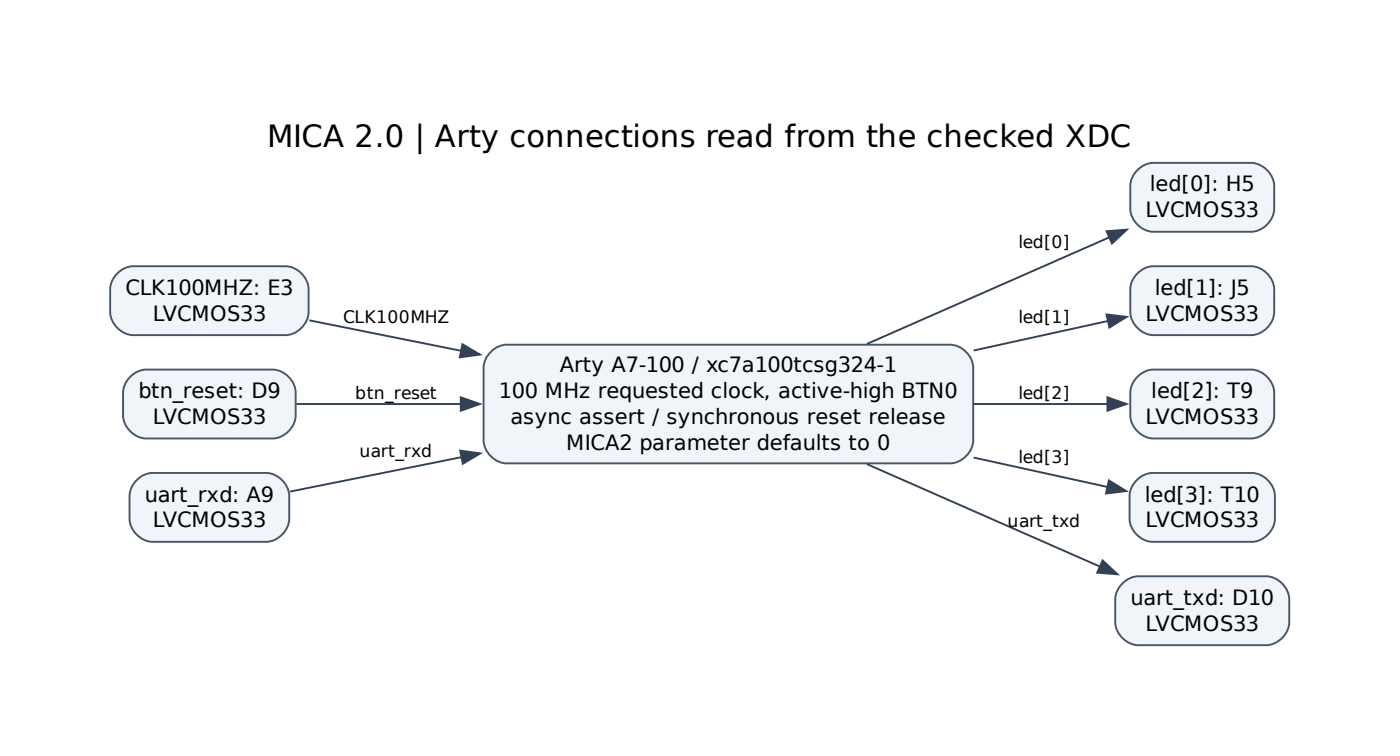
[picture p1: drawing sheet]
<svg xmlns="http://www.w3.org/2000/svg" width="258mm" height="139mm" viewBox="0 0 258 139" stroke-linecap="round" stroke-linejoin="round" font-family="sans-serif">
<g fill="#f1f5f9" stroke="#475569" stroke-width=".35">
<path d="M90.8 64.6a4.2 4.2 0 0 1 3-1.1h79.9a6.3 6.3 0 0 1 3.6 .7 4.7 4.7 0 0 1 2.2 4.7v11.1a4.6 4.6 0 0 1-4.6 5.4h-79.9a6.3 6.3 0 0 1-3.6-.6 4.7 4.7 0 0 1-2.2-4.8v-11.9a4.3 4.3 0 0 1 1.6-3.5z"/>
<path d="M209.6 31.6a4.6 4.6 0 0 1 4.3-1.6h15.7a4.7 4.7 0 0 1 5.4 5.1v2.5a4.7 4.7 0 0 1-5.4 5.1h-15.7a4.7 4.7 0 0 1-5.4-5.1v-3.1a4 4 0 0 1 1.1-2.9z"/>
</g>
<path d="M204.7 43.7l-44.8 19.7" fill="none" stroke="#334155" stroke-width=".35"/>
<path d="M204.1 42.6l3.7-.3-2.7 2.6z" fill="#334155" stroke="#334155" stroke-width=".35"/>
<path d="M209.6 50.7a4.6 4.6 0 0 1 4.3-1.6h15.7a4.7 4.7 0 0 1 5.4 5v2.6a4.7 4.7 0 0 1-5.4 5.1h-15.7a4.7 4.7 0 0 1-5.4-5.1v-3.2a4 4 0 0 1 1.1-2.8z" fill="#f1f5f9" stroke="#475569" stroke-width=".35"/>
<path d="M204.4 59.2l-24.8 5.4" fill="none" stroke="#334155" stroke-width=".35"/>
<path d="M204.1 58l3.7 .4-3.2 2z" fill="#334155" stroke="#334155" stroke-width=".35"/>
<path d="M209.6 69.7a4.6 4.6 0 0 1 4.3-1.6h15.7a4.7 4.7 0 0 1 5.4 5.1v2.5a4.7 4.7 0 0 1-5.4 5.1h-15.7a4.7 4.7 0 0 1-5.4-5.1v-3.1a4 4 0 0 1 1.1-2.9z" fill="#f1f5f9" stroke="#475569" stroke-width=".35"/>
<path d="M179.6 74.5h24.7" fill="none" stroke="#334155" stroke-width=".35"/>
<path d="M204.3 73.2l3.5 1.3-3.5 1.2z" fill="#334155" stroke="#334155" stroke-width=".35"/>
<path d="M209.4 88.8a4.6 4.6 0 0 1 4.4-1.6h16a4.7 4.7 0 0 1 5.4 5v2.6a4.7 4.7 0 0 1-5.4 5.1h-16a4.7 4.7 0 0 1-5.4-5.1v-3.2a4 4 0 0 1 1-2.8z" fill="#f1f5f9" stroke="#475569" stroke-width=".35"/>
<path d="M179.6 84.3l24.7 5.5" fill="none" stroke="#334155" stroke-width=".35"/>
<path d="M204.5 88.6l3.2 1.9-3.7 .5z" fill="#334155" stroke="#334155" stroke-width=".35"/>
<path d="M207.3 107.3a4.7 4.7 0 0 1 3.8-1.1h21.3a4.7 4.7 0 0 1 5.4 5.1v2.5a4.7 4.7 0 0 1-5.4 5.1h-21.3a4.7 4.7 0 0 1-5.4-5.1v-3.1a4.3 4.3 0 0 1 1.6-3.4z" fill="#f1f5f9" stroke="#475569" stroke-width=".35"/>
<path d="M159.9 85.5l43.1 19" fill="none" stroke="#334155" stroke-width=".35"/>
<path d="M203.4 103.3l2.7 2.5-3.7-.2z" fill="#334155" stroke="#334155" stroke-width=".35"/>
<path d="M21.9 50.1a4.7 4.7 0 0 1 3.9-1h25.7a4.7 4.7 0 0 1 5.4 5v2.6a4.7 4.7 0 0 1-5.4 5.1h-25.7a4.7 4.7 0 0 1-5.5-5.1v-3.2a4.3 4.3 0 0 1 1.6-3.4z" fill="#f1f5f9" stroke="#475569" stroke-width=".35"/>
<path d="M57.1 59l28.1 5.7" fill="none" stroke="#334155" stroke-width=".35"/>
<path d="M85.3 63.4l3.2 2-3.7 .5z" fill="#334155" stroke="#334155" stroke-width=".35"/>
<path d="M23.8 69.7a4.6 4.6 0 0 1 4.3-1.6h21.1a4.7 4.7 0 0 1 5.3 5.1v2.5a4.7 4.7 0 0 1-5.3 5.1h-21.1a4.7 4.7 0 0 1-5.4-5.1v-3.1a4 4 0 0 1 1.1-2.9z" fill="#f1f5f9" stroke="#475569" stroke-width=".35"/>
<path d="M54.7 74.5h30.3" fill="none" stroke="#334155" stroke-width=".35"/>
<path d="M85 73.2l3.5 1.3-3.5 1.2z" fill="#334155" stroke="#334155" stroke-width=".35"/>
<path d="M25 88.8a4.6 4.6 0 0 1 4.3-1.6h18.7a4.7 4.7 0 0 1 5.3 5v2.6a4.7 4.7 0 0 1-5.3 5.1h-18.7a4.7 4.7 0 0 1-5.4-5.1v-3.2a4 4 0 0 1 1.1-2.8z" fill="#f1f5f9" stroke="#475569" stroke-width=".35"/>
<path d="M85.2 84.3l-31.7 6.3" fill="none" stroke="#334155" stroke-width=".35"/>
<path d="M84.9 83.1l3.7 .5-3.2 1.9z" fill="#334155" stroke="#334155" stroke-width=".35"/>
<text font-size="5.6" x="49.3" y="27.1">MICA 2.0 | Arty connections read from the checked XDC</text>
<g font-size="3.9">
<text x="212.1" y="35.3">led[0]: H5</text>
<text x="211.3" y="40.1">LVCMOS33</text>
<text x="23.1" y="54.3">CLK100MHZ: E3</text>
<text x="28.2" y="59.1">LVCMOS33</text>
<text x="211.3" y="59.1">LVCMOS33</text>
<text x="213" y="54.3">led[1]: J5</text>
<text x="103.3" y="68.6">Arty A7-100 / xc7a100tcsg324-1</text>
<text x="25.5" y="73.4">btn_reset: D9</text>
<text x="92" y="73.4">100 MHz requested clock, active-high BTN0</text>
<text x="212.4" y="73.4">led[2]: T9</text>
<text x="28.2" y="78.2">LVCMOS33</text>
<text x="94.1" y="78.2">async assert / synchronous reset release</text>
<text x="104.5" y="82.9">MICA2 parameter defaults to 0</text>
<text x="211.3" y="78.2">LVCMOS33</text>
<text x="26.7" y="92.4">uart_rxd: A9</text>
<text x="211.2" y="92.4">led[3]: T10</text>
<text x="28.2" y="97.2">LVCMOS33</text>
<text x="211.3" y="97.2">LVCMOS33</text>
<text x="208.5" y="111.5">uart_txd: D10</text>
<text x="211.3" y="116.3">LVCMOS33</text>
</g>
<g font-size="3.2">
<text x="187.8" y="45.6">led[0]</text>
<text x="63.3" y="59.6">CLK100MHZ</text>
<text x="187.8" y="59.6">led[1]</text>
<text x="65.5" y="73.5">btn_reset</text>
<text x="187.8" y="73.5">led[2]</text>
<text x="66.3" y="84.2">uart_rxd</text>
<text x="187.8" y="85.3">led[3]</text>
<text x="185.9" y="97.1">uart_txd</text>
</g>
</svg>
